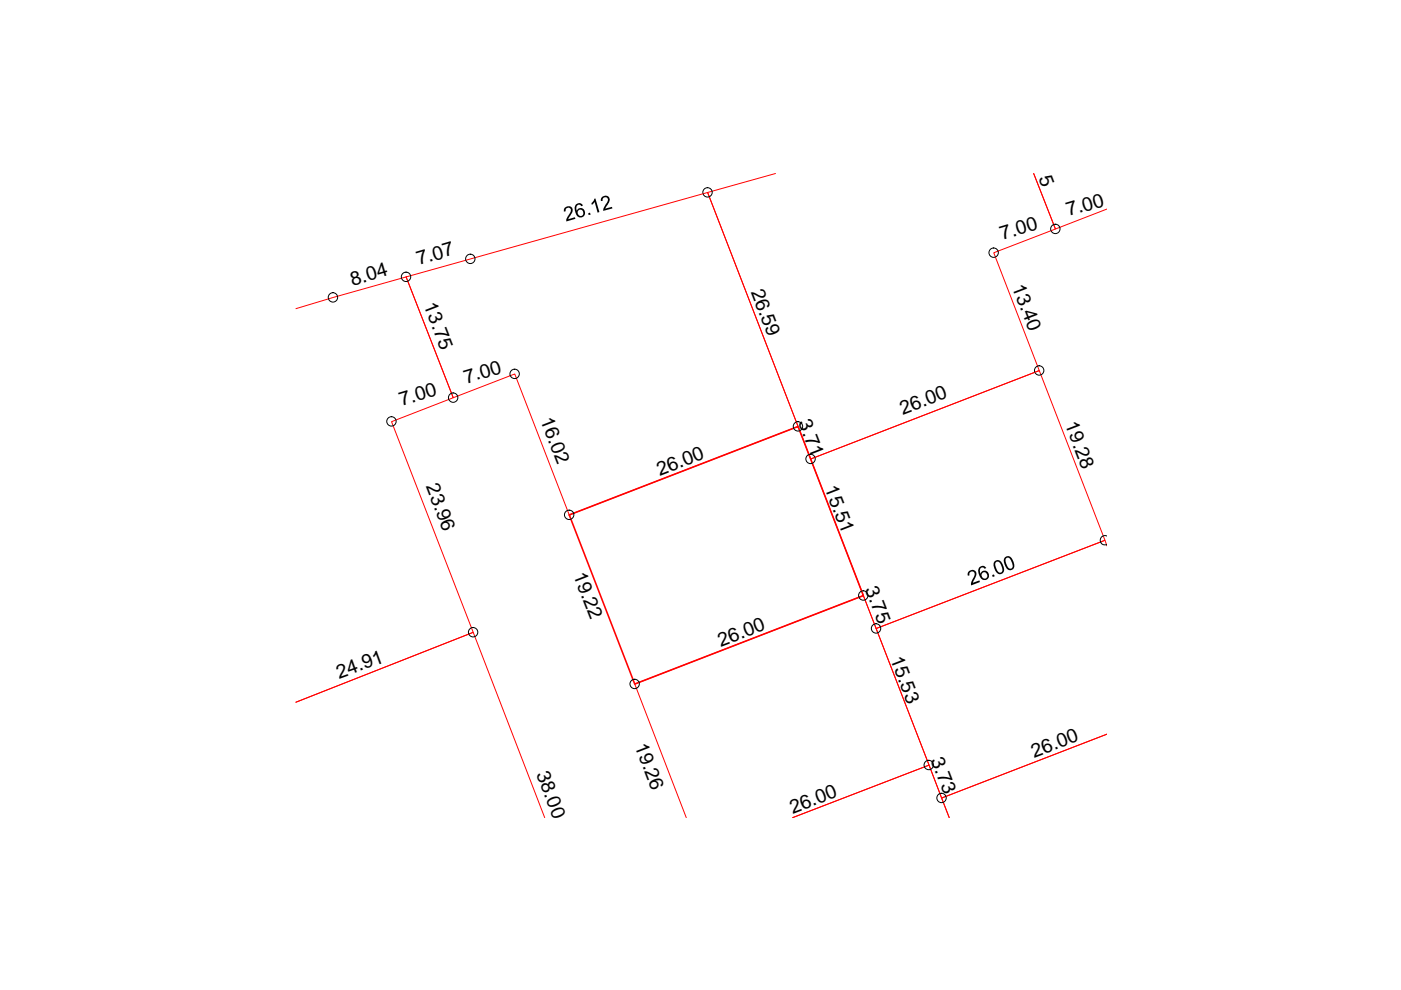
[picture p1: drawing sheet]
<svg xmlns="http://www.w3.org/2000/svg" width="297mm" height="210mm" viewBox="0 0 297 210" stroke-linecap="round" stroke-linejoin="round" font-family="sans-serif">
<path d="M164.4 36.8l-14.4 4 21.9 56.5 48.4-18.7-9.6-25 13.1-5-4.6-11.8 4.6 11.8 10.9-4.3M86.1 58.7l63.9-17.9 19.2 49.6-48.5 18.8-11.6-29.9-13 5zM62.7 65.4l23.4-6.7 10 25.6-13.1 5.1 17.3 44.7-37.6 14.8 37.6-14.8 15.2 39.3M171.9 97.3l48.4-18.7 14 36-48.5 18.7zM234.7 115.7l-.4-1.1-48.5 18.7 13.8 35.9 35.1-13.5-35.1 13.5 1.7 4.2-4.3-11.2-28.9 11.2 28.9-11.2-14-35.9-48.4 18.7 10.9 28.4" fill="none" stroke="#f00" stroke-width=".21"/>
<path d="M120.7 109.2l48.5-18.8 13.8 35.9-48.4 18.7z" fill="none" stroke="#f00" stroke-width=".34"/>
<g fill="none" stroke="#000" stroke-width=".21">
<path d="M234.7 113.7a.99 .99 0 0 0-1.4 .9 .99 .99 0 0 0 1.4 .8"/>
<circle cx="86.1" cy="58.7" r=".99"/>
<circle cx="99.7" cy="54.9" r=".99"/>
<circle cx="150" cy="40.8" r=".99"/>
<circle cx="210.7" cy="53.6" r=".99"/>
<circle cx="223.8" cy="48.5" r=".99"/>
<circle cx="70.6" cy="63.1" r=".99"/>
<circle cx="109.1" cy="79.3" r=".99"/>
<circle cx="220.3" cy="78.5" r=".99"/>
<circle cx="83" cy="89.3" r=".99"/>
<circle cx="96.1" cy="84.3" r=".99"/>
<circle cx="169.2" cy="90.4" r=".99"/>
<circle cx="171.9" cy="97.3" r=".99"/>
<circle cx="120.7" cy="109.2" r=".99"/>
<circle cx="100.3" cy="134" r=".99"/>
<circle cx="183" cy="126.3" r=".99"/>
<circle cx="185.7" cy="133.2" r=".99"/>
<circle cx="134.6" cy="145" r=".99"/>
<circle cx="196.9" cy="162.2" r=".99"/>
<circle cx="199.6" cy="169.2" r=".99"/>
</g>
<g fill="#000">
<path d="M119.7 44.1l.5-.3 .7-.1 .5 .6v.7l-.9 1.5 1.4-.4 .1 .3-1.9 .5v-.5l.9-1.8a.56 .56 0 0 0-.6-.5 .56 .56 0 0 0-.5 .7l-.4 .1zM124.7 45.2l.4-.1 .1 .4-.4 .1zM126 42.1h.2l.9 2.9-.4 .1-.6-2.3-.6 .6-.1-.3 .5-.5zM127.6 41.9l.7-.4 .8 .2 .2 .5-.1 .4-.9 1.6 1.5-.3v.3l-1.9 .5 .1-.6 .7-1.2 .2-.7-.3-.4h-.4l-.4 .3v.5h-.4zM205.3 121.3l.8-.5 .6 .2 .4 .7-.9 1.9 1.4-.5 .2 .3-1.9 .7v-.7l.8-1.7-.2-.5h-.5l-.4 .2v.6l-.4 .1zM210.4 121.9l.3-.1 .2 .4-.4 .1z"/>
<path d="M122 43.4l.8-.3 .7 .3 .1 .2-.4 .1-.3-.3-.4 .1-.3 .3v.4l.1 .5 .3-.5 .3-.1 .5 .1 .4 .3 .2 .9-.3 .5-.8 .2-.7-.5-.4-1.2zM122.7 44.5l-.2 .4 .1 .5 .3 .4 .5-.1 .3-.5-.2-.5-.3-.2z"/>
<path d="M213 118.2l.8-.3 .7 .5 .6 1.3-.1 .7-.3 .3-.7 .2-.6-.5-.6-1.4zM213.4 118.3l-.2 .3 .1 .9 .5 .9 .6 .2 .3-.4-.2-.9-.5-1z"/>
<path d="M207.6 120.3l.5-.3h.4l.6 .4-.4 .2-.2-.2-.3-.1-.3 .2-.2 .6 .2 .6 .2-.4 .4-.3h.6l.4 .3 .2 .5v.5l-.5 .6-.7 .1-.7-.6-.4-1.2zM208.4 121.4l-.3 .4 .1 .6 .5 .3 .3-.1 .3-.3v-.5l-.3-.4z"/>
<path d="M210.8 119.1l.4-.3 .5-.1 .6 .5 .6 1.4v.6l-.3 .3-.8 .3-.5-.4-.6-1.4zM211.2 119.1l-.2 .6 .3 1 .4 .6 .5 .1 .4-.5-.3-1.1-.5-.6z"/>
</g>
<g font-size="4.1">
<text x="217.3" y="30.2" transform="rotate(69 217.3 30.2)">13.75</text>
<text x="226.6" y="45.9" transform="rotate(-17 226.6 45.9)">7.00</text>
<text x="212.5" y="50.9" transform="rotate(-17 212.5 50.9)">7.00</text>
<text x="88.8" y="56.2" transform="rotate(-17 88.8 56.2)">7.07</text>
<text x="74.7" y="60.7" transform="rotate(-17 74.7 60.7)">8.04</text>
<text x="89.8" y="64.7" transform="rotate(69 89.8 64.7)">13.75</text>
<text x="159.2" y="61.8" transform="rotate(69 159.2 61.8)">26.59</text>
<text x="214.5" y="60.8" transform="rotate(69 214.5 60.8)">13.40</text>
<text x="98.8" y="81.3" transform="rotate(-17 98.8 81.3)">7.00</text>
<text x="85.1" y="86.1" transform="rotate(-17 85.1 86.1)">7.00</text>
<text x="114.5" y="89" transform="rotate(69 114.5 89)">16.02</text>
<text x="169.2" y="89.6" transform="rotate(69 169.2 89.6)">3.71</text>
<text x="191.4" y="88" transform="rotate(-21 191.4 88)">26.00</text>
<text x="225.8" y="90" transform="rotate(69 225.8 90)">19.28</text>
<text x="139.9" y="100.9" transform="rotate(-21 139.9 100.9)">26.00</text>
<text x="90.3" y="103.1" transform="rotate(69 90.3 103.1)">23.96</text>
<text x="174.8" y="103.5" transform="rotate(69 174.8 103.5)">15.51</text>
<text x="121.5" y="121.8" transform="rotate(69 121.5 121.8)">19.22</text>
<text x="183.4" y="124.9" transform="rotate(69 183.4 124.9)">3.75</text>
<text x="152.8" y="137.2" transform="rotate(-21 152.8 137.2)">26.00</text>
<text x="71.9" y="143.9" transform="rotate(-20 71.9 143.9)">24.91</text>
<text x="188.7" y="139.7" transform="rotate(69 188.7 139.7)">15.53</text>
<text x="134.5" y="158.1" transform="rotate(69 134.5 158.1)">19.26</text>
<text x="197.3" y="161.2" transform="rotate(69 197.3 161.2)">3.73</text>
<text x="219.2" y="160.7" transform="rotate(-21 219.2 160.7)">26.00</text>
<text x="113.7" y="164.1" transform="rotate(69 113.7 164.1)">38.00</text>
<text x="168.1" y="172.6" transform="rotate(-21 168.1 172.6)">26.00</text>
</g>
</svg>
